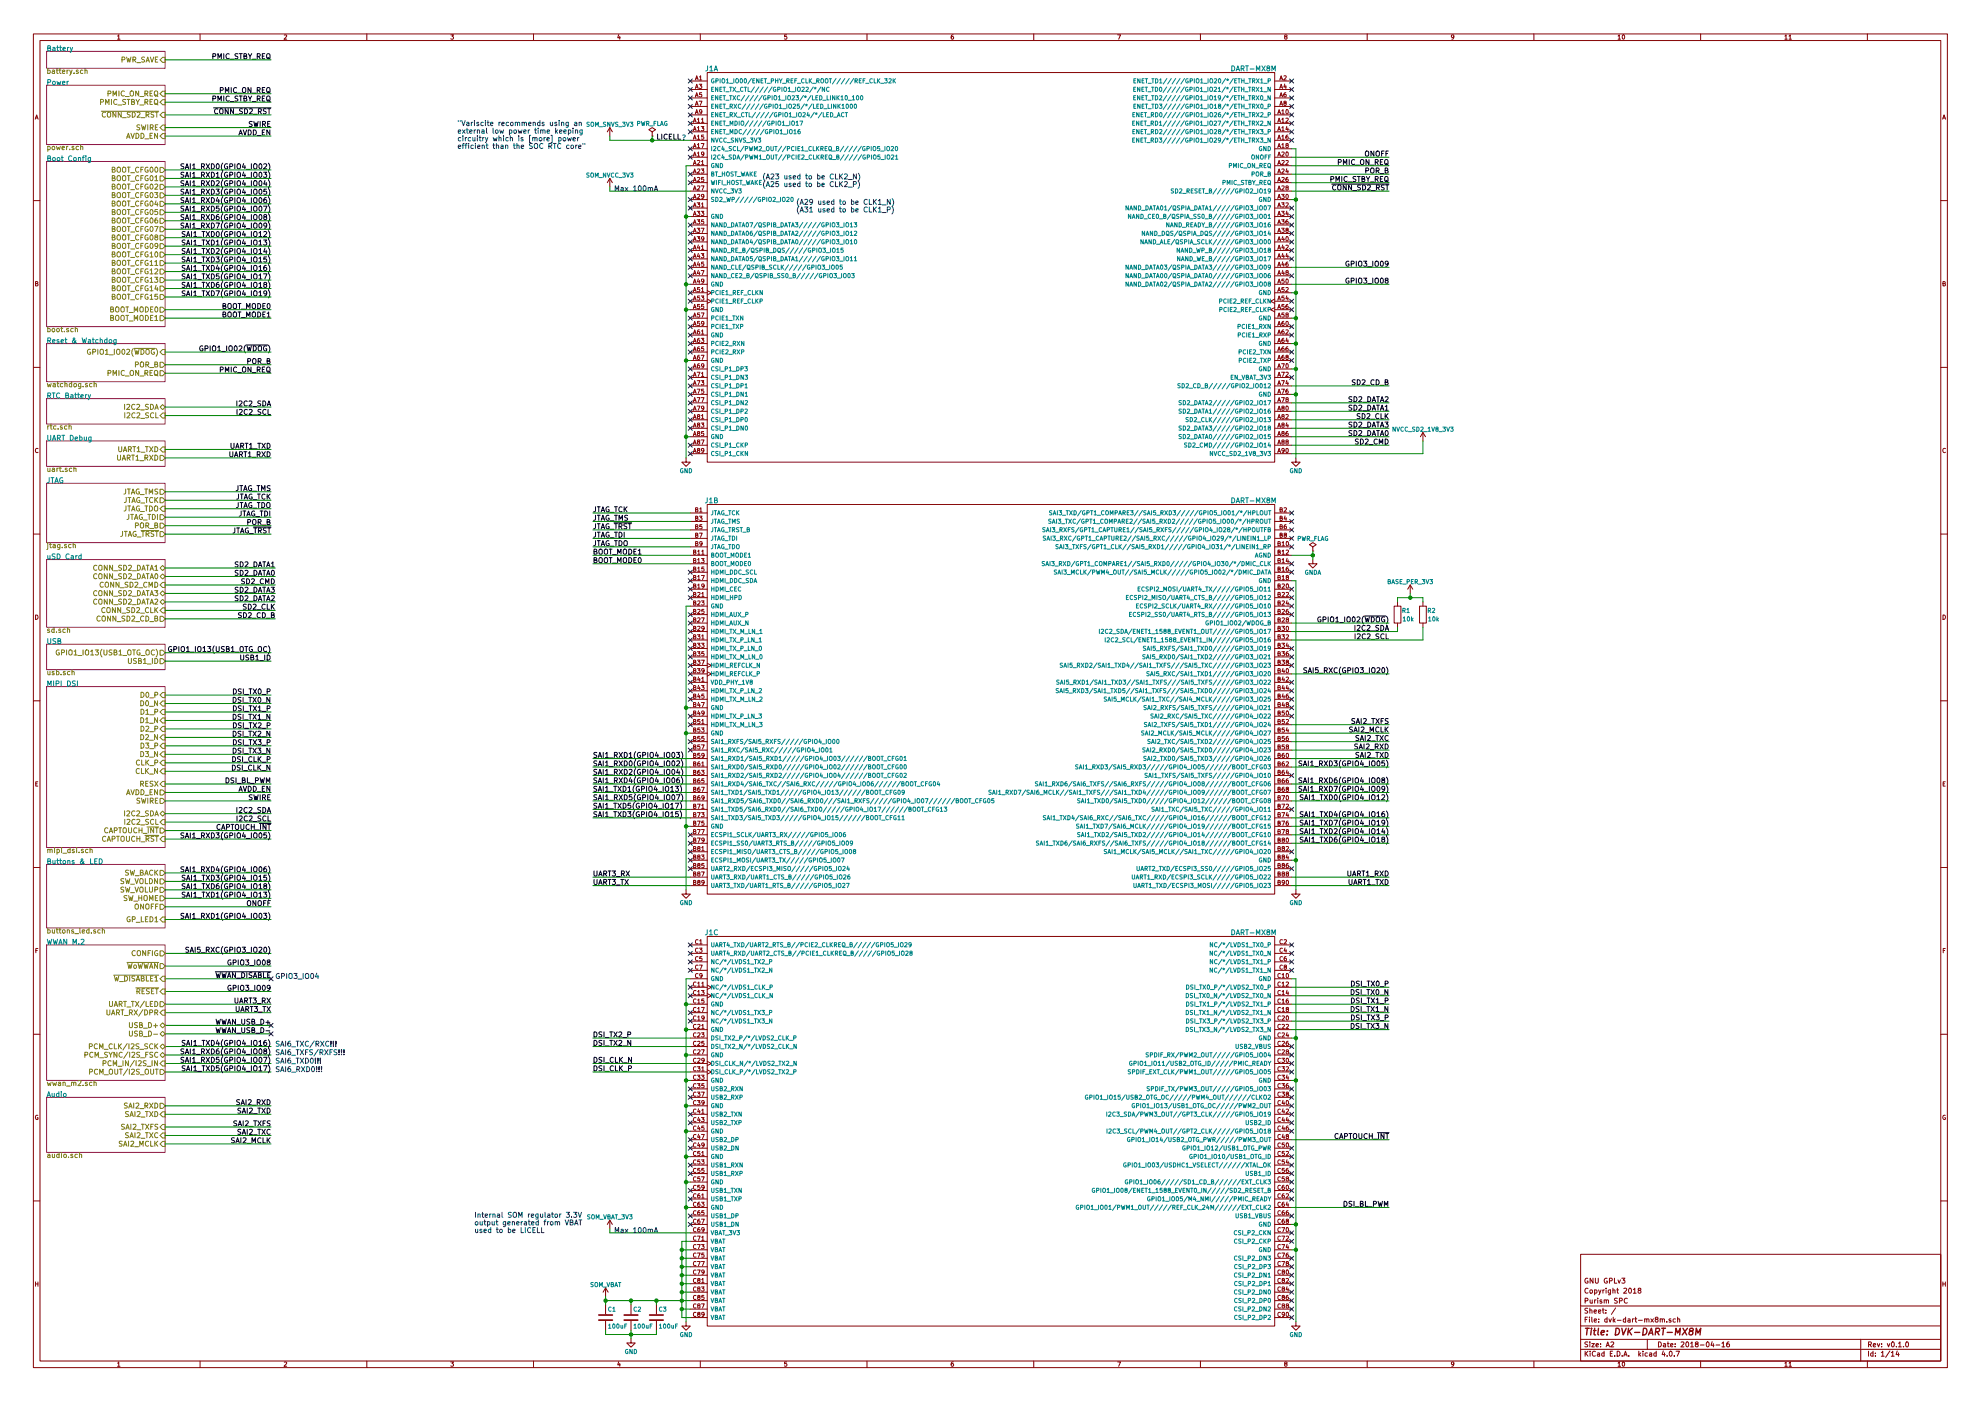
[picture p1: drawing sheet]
EESchema Schematic File Version 2
LIBS:power
LIBS:device
LIBS:switches
LIBS:relays
LIBS:motors
LIBS:transistors
LIBS:conn
LIBS:linear
LIBS:regul
LIBS:74xx
LIBS:cmos4000
LIBS:adc-dac
LIBS:memory
LIBS:xilinx
LIBS:microcontrollers
LIBS:dsp
LIBS:microchip
LIBS:analog_switches
LIBS:motorola
LIBS:texas
LIBS:intel
LIBS:audio
LIBS:interface
LIBS:digital-audio
LIBS:philips
LIBS:display
LIBS:cypress
LIBS:siliconi
LIBS:opto
LIBS:atmel
LIBS:contrib
LIBS:valves
LIBS:dvk-dart-mx8m
LIBS:dvk-dart-mx8m-cache
EELAYER 25 0
EELAYER END
$Descr A2 23386 16535
encoding utf-8
Sheet 1 14
Title "DVK-DART-MX8M"
Date "2018-04-16"
Rev "v0.1.0"
Comp "Purism SPC"
Comment1 "Copyright 2018"
Comment2 "GNU GPLv3"
Comment3 ""
Comment4 ""
$EndDescr
$Comp
L DART-MX8M J1
U 1 1
P 11700 3150
F 0 "J1" H 8400 5500 60  0000 C CNN
F 1 "DART-MX8M" H 14800 5500 60  0000 C CNN
F 2 "" H 10150 5550 60  0001 C CNN
F 3 "" H 10150 5550 60  0001 C CNN
	1    11700 3150
	1    0    0    -1  
$EndComp
$Comp
L DART-MX8M J1
U 3 1
P 11700 13350
F 0 "J1" H 8400 15700 60  0000 C CNN
F 1 "DART-MX8M" H 14800 15700 60  0000 C CNN
F 2 "" H 10150 15750 60  0001 C CNN
F 3 "" H 10150 15750 60  0001 C CNN
	3    11700 13350
	1    0    0    -1  
$EndComp
$Comp
L GND #PWR01
U 1 1
P 8100 10500
F 0 "#PWR01" H 8100 10250 50  0001 C CNN
F 1 "GND" H 8100 10350 50  0000 C CNN
F 2 "" H 8100 10500 50  0001 C CNN
F 3 "" H 8100 10500 50  0001 C CNN
	1    8100 10500
	1    0    0    -1  
$EndComp
$Comp
L GND #PWR02
U 1 1
P 8100 5400
F 0 "#PWR02" H 8100 5150 50  0001 C CNN
F 1 "GND" H 8100 5250 50  0000 C CNN
F 2 "" H 8100 5400 50  0001 C CNN
F 3 "" H 8100 5400 50  0001 C CNN
	1    8100 5400
	1    0    0    -1  
$EndComp
$Comp
L GND #PWR03
U 1 1
P 15300 5400
F 0 "#PWR03" H 15300 5150 50  0001 C CNN
F 1 "GND" H 15300 5250 50  0000 C CNN
F 2 "" H 15300 5400 50  0001 C CNN
F 3 "" H 15300 5400 50  0001 C CNN
	1    15300 5400
	1    0    0    -1  
$EndComp
$Comp
L GND #PWR04
U 1 1
P 15300 10500
F 0 "#PWR04" H 15300 10250 50  0001 C CNN
F 1 "GND" H 15300 10350 50  0000 C CNN
F 2 "" H 15300 10500 50  0001 C CNN
F 3 "" H 15300 10500 50  0001 C CNN
	1    15300 10500
	1    0    0    -1  
$EndComp
$Comp
L GNDA #PWR05
U 1 1
P 15500 6600
F 0 "#PWR05" H 15500 6350 50  0001 C CNN
F 1 "GNDA" H 15500 6450 50  0000 C CNN
F 2 "" H 15500 6600 50  0001 C CNN
F 3 "" H 15500 6600 50  0001 C CNN
	1    15500 6600
	1    0    0    -1  
$EndComp
$Comp
L GND #PWR06
U 1 1
P 8100 15600
F 0 "#PWR06" H 8100 15350 50  0001 C CNN
F 1 "GND" H 8100 15450 50  0000 C CNN
F 2 "" H 8100 15600 50  0001 C CNN
F 3 "" H 8100 15600 50  0001 C CNN
	1    8100 15600
	1    0    0    -1  
$EndComp
$Comp
L GND #PWR07
U 1 1
P 15300 15600
F 0 "#PWR07" H 15300 15350 50  0001 C CNN
F 1 "GND" H 15300 15450 50  0000 C CNN
F 2 "" H 15300 15600 50  0001 C CNN
F 3 "" H 15300 15600 50  0001 C CNN
	1    15300 15600
	1    0    0    -1  
$EndComp
$Comp
L SOM_VBAT #PWR08
U 1 1
P 7150 15300
F 0 "#PWR08" H 7150 15150 50  0001 C CNN
F 1 "SOM_VBAT" H 7150 15440 50  0000 C CNN
F 2 "" H 7150 15300 50  0001 C CNN
F 3 "" H 7150 15300 50  0001 C CNN
	1    7150 15300
	1    0    0    -1  
$EndComp
$Comp
L SOM_VBAT_3V3 #PWR09
U 1 1
P 7200 14500
F 0 "#PWR09" H 7200 14350 50  0001 C CNN
F 1 "SOM_VBAT_3V3" H 7200 14640 50  0000 C CNN
F 2 "" H 7200 14500 50  0001 C CNN
F 3 "" H 7200 14500 50  0001 C CNN
	1    7200 14500
	1    0    0    -1  
$EndComp
NoConn ~ 8150 950 
NoConn ~ 8150 1050
NoConn ~ 8150 1150
NoConn ~ 8150 1250
NoConn ~ 8150 1350
NoConn ~ 8150 1450
NoConn ~ 8150 1550
NoConn ~ 8150 1750
NoConn ~ 8150 1850
NoConn ~ 8150 2050
NoConn ~ 8150 2150
NoConn ~ 8150 2350
NoConn ~ 8150 2450
NoConn ~ 8150 2650
NoConn ~ 8150 2750
NoConn ~ 8150 2850
NoConn ~ 8150 2950
NoConn ~ 8150 3050
NoConn ~ 8150 3150
NoConn ~ 8150 3250
NoConn ~ 8150 3450
NoConn ~ 8150 3550
NoConn ~ 8150 3750
NoConn ~ 8150 3850
NoConn ~ 8150 3950
NoConn ~ 8150 4050
NoConn ~ 8150 4150
NoConn ~ 8150 4350
NoConn ~ 8150 4450
NoConn ~ 8150 4550
NoConn ~ 8150 4650
NoConn ~ 8150 4750
NoConn ~ 8150 4850
NoConn ~ 8150 4950
NoConn ~ 8150 5050
NoConn ~ 8150 5250
NoConn ~ 8150 5350
NoConn ~ 15250 950 
NoConn ~ 15250 1050
NoConn ~ 15250 1150
NoConn ~ 15250 1250
NoConn ~ 15250 1350
NoConn ~ 15250 1450
NoConn ~ 15250 1550
NoConn ~ 15250 1650
NoConn ~ 15250 2450
NoConn ~ 15250 2550
NoConn ~ 15250 2650
NoConn ~ 15250 2750
NoConn ~ 15250 2850
NoConn ~ 15250 2950
NoConn ~ 15250 3050
NoConn ~ 15250 3250
NoConn ~ 15250 3550
NoConn ~ 15250 3650
NoConn ~ 15250 3850
NoConn ~ 15250 3950
NoConn ~ 15250 4150
NoConn ~ 15250 4250
NoConn ~ 15250 4450
NoConn ~ 8150 6750
NoConn ~ 8150 6850
NoConn ~ 8150 6950
NoConn ~ 8150 7050
NoConn ~ 15250 6050
NoConn ~ 15250 6150
NoConn ~ 15250 6250
NoConn ~ 15250 6350
NoConn ~ 15250 6450
NoConn ~ 15250 6650
NoConn ~ 15250 6750
NoConn ~ 15250 6950
NoConn ~ 15250 7050
NoConn ~ 15250 7150
NoConn ~ 15250 7250
NoConn ~ 15250 7650
NoConn ~ 15250 7750
NoConn ~ 15250 7850
NoConn ~ 15250 8050
NoConn ~ 15250 8150
NoConn ~ 15250 8250
NoConn ~ 15250 9150
NoConn ~ 15250 9550
NoConn ~ 15250 10050
NoConn ~ 15250 10250
NoConn ~ 8150 7250
NoConn ~ 8150 7350
NoConn ~ 8150 7450
NoConn ~ 8150 7550
NoConn ~ 8150 7650
NoConn ~ 8150 7750
NoConn ~ 8150 7850
NoConn ~ 8150 7950
NoConn ~ 8150 8050
NoConn ~ 8150 8150
NoConn ~ 8150 8250
NoConn ~ 8150 8450
NoConn ~ 8150 8550
NoConn ~ 8150 8750
NoConn ~ 8150 8850
NoConn ~ 8150 9850
NoConn ~ 8150 9950
NoConn ~ 8150 10050
NoConn ~ 8150 10150
NoConn ~ 8150 10250
NoConn ~ 8150 11150
NoConn ~ 8150 11250
NoConn ~ 8150 11450
NoConn ~ 8150 11650
NoConn ~ 8150 11750
NoConn ~ 8150 11950
NoConn ~ 8150 12050
NoConn ~ 8150 12850
NoConn ~ 8150 12950
NoConn ~ 8150 13150
NoConn ~ 8150 13250
NoConn ~ 8150 13450
NoConn ~ 8150 13550
NoConn ~ 8150 13750
NoConn ~ 8150 13850
NoConn ~ 8150 14050
NoConn ~ 8150 14150
NoConn ~ 8150 14350
NoConn ~ 8150 14450
NoConn ~ 15250 11150
NoConn ~ 15250 11250
NoConn ~ 15250 11350
NoConn ~ 15250 11450
NoConn ~ 15250 12350
NoConn ~ 15250 12450
NoConn ~ 15250 12550
NoConn ~ 15250 12650
NoConn ~ 15250 12850
NoConn ~ 15250 12950
NoConn ~ 15250 13050
NoConn ~ 15250 13150
NoConn ~ 15250 13250
NoConn ~ 15250 13350
NoConn ~ 15250 13550
NoConn ~ 15250 13650
NoConn ~ 15250 13750
NoConn ~ 15250 13850
NoConn ~ 15250 13950
NoConn ~ 15250 14050
NoConn ~ 15250 14150
NoConn ~ 15250 14350
NoConn ~ 15250 14550
NoConn ~ 15250 14650
NoConn ~ 15250 14850
NoConn ~ 15250 14950
NoConn ~ 15250 15050
NoConn ~ 15250 15150
NoConn ~ 15250 15250
NoConn ~ 15250 15350
NoConn ~ 15250 15450
NoConn ~ 15250 15550
$Comp
L PWR_FLAG #FLG010
U 1 1
P 15500 6500
F 0 "#FLG010" H 15500 6575 50  0001 C CNN
F 1 "PWR_FLAG" H 15500 6650 50  0000 C CNN
F 2 "" H 15500 6500 50  0001 C CNN
F 3 "" H 15500 6500 50  0001 C CNN
	1    15500 6500
	1    0    0    -1  
$EndComp
$Sheet
S 550  600  1400 200 
U 5ABE5061
F0 "Battery" 60
F1 "battery.sch" 60
F2 "PWR_SAVE" I R 1950 700 60 
$EndSheet
$Comp
L SOM_SNVS_3V3 #PWR011
U 1 1
P 7200 1600
F 0 "#PWR011" H 7200 1450 50  0001 C CNN
F 1 "SOM_SNVS_3V3" H 7200 1740 50  0000 C CNN
F 2 "" H 7200 1600 50  0001 C CNN
F 3 "" H 7200 1600 50  0001 C CNN
	1    7200 1600
	1    0    0    -1  
$EndComp
$Sheet
S 550  1000 1400 700 
U 5AC540E7
F0 "Power" 60
F1 "power.sch" 60
F2 "PMIC_ON_REQ" I R 1950 1100 60 
F3 "PMIC_STBY_REQ" I R 1950 1200 60 
F4 "~CONN_SD2_RST" I R 1950 1350 60 
F5 "SWIRE" I R 1950 1500 60 
F6 "AVDD_EN" I R 1950 1600 60 
$EndSheet
Text Label 7750 1650 0    60   ~ 0
LICELL
Text Notes 5400 1750 0    60   ~ 0
"Variscite recommends using an\nexternal low power time keeping\ncircuitry which is [more] power\nefficient than the SOC RTC core"
Text Label 3200 4800 2    60   ~ 0
I2C2_SDA
Text Label 3200 4900 2    60   ~ 0
I2C2_SCL
Text Label 16400 7450 2    60   ~ 0
I2C2_SDA
Text Label 16400 7550 2    60   ~ 0
I2C2_SCL
$Sheet
S 550  1900 1400 1950
U 5ACBD81C
F0 "Boot Config" 60
F1 "boot.sch" 60
F2 "BOOT_CFG00" O R 1950 2000 60 
F3 "BOOT_CFG01" O R 1950 2100 60 
F4 "BOOT_CFG02" O R 1950 2200 60 
F5 "BOOT_CFG03" O R 1950 2300 60 
F6 "BOOT_CFG04" O R 1950 2400 60 
F7 "BOOT_CFG05" O R 1950 2500 60 
F8 "BOOT_CFG06" O R 1950 2600 60 
F9 "BOOT_CFG07" O R 1950 2700 60 
F10 "BOOT_CFG08" O R 1950 2800 60 
F11 "BOOT_CFG09" O R 1950 2900 60 
F12 "BOOT_CFG10" O R 1950 3000 60 
F13 "BOOT_CFG11" O R 1950 3100 60 
F14 "BOOT_CFG12" O R 1950 3200 60 
F15 "BOOT_CFG13" O R 1950 3300 60 
F16 "BOOT_CFG14" O R 1950 3400 60 
F17 "BOOT_CFG15" O R 1950 3500 60 
F18 "BOOT_MODE0" O R 1950 3650 60 
F19 "BOOT_MODE1" O R 1950 3750 60 
$EndSheet
$Comp
L R R1
U 1 1
P 16500 7250
F 0 "R1" H 16600 7300 50  0000 C CNN
F 1 "10k" H 16625 7200 50  0000 C CNN
F 2 "" V 16430 7250 50  0001 C CNN
F 3 "" H 16500 7250 50  0001 C CNN
	1    16500 7250
	1    0    0    -1  
$EndComp
$Comp
L R R2
U 1 1
P 16800 7250
F 0 "R2" H 16900 7300 50  0000 C CNN
F 1 "10k" H 16925 7200 50  0000 C CNN
F 2 "" V 16730 7250 50  0001 C CNN
F 3 "" H 16800 7250 50  0001 C CNN
	1    16800 7250
	1    0    0    -1  
$EndComp
$Comp
L BASE_PER_3V3 #PWR012
U 1 1
P 16650 7000
F 0 "#PWR012" H 16650 6850 50  0001 C CNN
F 1 "BASE_PER_3V3" H 16650 7140 50  0000 C CNN
F 2 "" H 16650 7000 50  0001 C CNN
F 3 "" H 16650 7000 50  0001 C CNN
	1    16650 7000
	1    0    0    -1  
$EndComp
NoConn ~ 15250 8350
NoConn ~ 15250 8450
Text Label 3200 1100 2    60   ~ 0
PMIC_ON_REQ
Text Label 3200 1200 2    60   ~ 0
PMIC_STBY_REQ
Text Label 16400 1950 2    60   ~ 0
PMIC_ON_REQ
Text Label 16400 2150 2    60   ~ 0
PMIC_STBY_REQ
$Sheet
S 550  4050 1400 450 
U 5AC89E64
F0 "Reset & Watchdog" 60
F1 "watchdog.sch" 60
F2 "POR_B" O R 1950 4300 60 
F3 "PMIC_ON_REQ" O R 1950 4400 60 
F4 "GPIO1_IO02(~WDOG~)" I R 1950 4150 60 
$EndSheet
$Sheet
S 550  4700 1400 300 
U 5AC56093
F0 "RTC Battery" 60
F1 "rtc.sch" 60
F2 "I2C2_SDA" B R 1950 4800 60 
F3 "I2C2_SCL" I R 1950 4900 60 
$EndSheet
$Sheet
S 550  5200 1400 300 
U 5ACD5BC1
F0 "UART Debug" 60
F1 "uart.sch" 60
F2 "UART1_TXD" I R 1950 5300 60 
F3 "UART1_RXD" O R 1950 5400 60 
$EndSheet
$Sheet
S 550  5700 1400 700 
U 5ACE0382
F0 "JTAG" 60
F1 "jtag.sch" 60
F2 "JTAG_TMS" O R 1950 5800 60 
F3 "JTAG_TCK" O R 1950 5900 60 
F4 "JTAG_TDO" I R 1950 6000 60 
F5 "JTAG_TDI" O R 1950 6100 60 
F6 "POR_B" O R 1950 6200 60 
F7 "JTAG_~TRST" O R 1950 6300 60 
$EndSheet
$Sheet
S 550  6600 1400 800 
U 5AC9B567
F0 "uSD Card" 60
F1 "sd.sch" 60
F2 "CONN_SD2_DATA1" B R 1950 6700 60 
F3 "CONN_SD2_DATA0" B R 1950 6800 60 
F4 "CONN_SD2_CMD" I R 1950 6900 60 
F5 "CONN_SD2_DATA3" B R 1950 7000 60 
F6 "CONN_SD2_DATA2" B R 1950 7100 60 
F7 "CONN_SD2_CLK" I R 1950 7200 60 
F8 "CONN_SD2_CD_B" O R 1950 7300 60 
$EndSheet
$Sheet
S 550  7600 1400 300 
U 5ACF2B88
F0 "USB" 60
F1 "usb.sch" 60
F2 "GPIO1_IO13(USB1_OTG_OC)" O R 1950 7700 60 
F3 "USB1_ID" O R 1950 7800 60 
$EndSheet
$Sheet
S 550  8100 1400 1900
U 5AD62139
F0 "MIPI DSI" 60
F1 "mipi_dsi.sch" 60
F2 "D2_P" I R 1950 8600 60 
F3 "D2_N" I R 1950 8700 60 
F4 "D1_P" I R 1950 8400 60 
F5 "D1_N" I R 1950 8500 60 
F6 "CLK_P" I R 1950 9000 60 
F7 "CLK_N" I R 1950 9100 60 
F8 "D0_P" I R 1950 8200 60 
F9 "D0_N" I R 1950 8300 60 
F10 "D3_P" I R 1950 8800 60 
F11 "D3_N" I R 1950 8900 60 
F12 "I2C2_SDA" B R 1950 9600 60 
F13 "I2C2_SCL" I R 1950 9700 60 
F14 "CAPTOUCH_~INT" O R 1950 9800 60 
F15 "CAPTOUCH_~RST" I R 1950 9900 60 
F16 "AVDD_EN" O R 1950 9350 60 
F17 "SWIRE" O R 1950 9450 60 
F18 "RESX" I R 1950 9250 60 
$EndSheet
$Sheet
S 550  10200 1400 750 
U 5ACBE3AE
F0 "Buttons & LED" 60
F1 "buttons_led.sch" 60
F2 "SW_BACK" O R 1950 10300 60 
F3 "SW_VOLDN" O R 1950 10400 60 
F4 "SW_VOLUP" O R 1950 10500 60 
F5 "SW_HOME" O R 1950 10600 60 
F6 "ONOFF" O R 1950 10700 60 
F7 "GP_LED1" I R 1950 10850 60 
$EndSheet
$Sheet
S 550  12950 1400 650 
U 5ABE7AA4
F0 "Audio" 60
F1 "audio.sch" 60
F2 "SAI2_TXFS" I R 1950 13300 60 
F3 "SAI2_TXC" I R 1950 13400 60 
F4 "SAI2_MCLK" I R 1950 13500 60 
F5 "SAI2_RXD" O R 1950 13050 60 
F6 "SAI2_TXD" I R 1950 13150 60 
$EndSheet
Text Label 16400 8950 2    60   ~ 0
SAI2_TXD
Text Label 16400 8850 2    60   ~ 0
SAI2_RXD
Text Label 16400 8750 2    60   ~ 0
SAI2_TXC
Text Label 16400 8650 2    60   ~ 0
SAI2_MCLK
Text Label 16400 8550 2    60   ~ 0
SAI2_TXFS
Text Label 3200 13150 2    60   ~ 0
SAI2_TXD
Text Label 3200 13050 2    60   ~ 0
SAI2_RXD
Text Label 3200 13400 2    60   ~ 0
SAI2_TXC
Text Label 3200 13500 2    60   ~ 0
SAI2_MCLK
Text Label 3200 13300 2    60   ~ 0
SAI2_TXFS
$Comp
L SOM_NVCC_3V3 #PWR013
U 1 1
P 7200 2200
F 0 "#PWR013" H 7200 2050 50  0001 C CNN
F 1 "SOM_NVCC_3V3" H 7200 2340 50  0000 C CNN
F 2 "" H 7200 2200 50  0001 C CNN
F 3 "" H 7200 2200 50  0001 C CNN
	1    7200 2200
	1    0    0    -1  
$EndComp
Text Notes 9000 2200 0    60   ~ 0
(A23 used to be CLK2_N)\n(A25 used to be CLK2_P)
Text Notes 9400 2500 0    60   ~ 0
(A29 used to be CLK1_N)\n(A31 used to be CLK1_P)
Text Notes 8050 1650 0    60   ~ 0
?
Text Notes 5600 14550 0    60   ~ 0
Internal SOM regulator 3.3V\noutput generated from VBAT\nused to be LICELL
$Comp
L PWR_FLAG #FLG014
U 1 1
P 7700 1600
F 0 "#FLG014" H 7700 1675 50  0001 C CNN
F 1 "PWR_FLAG" H 7700 1750 50  0000 C CNN
F 2 "" H 7700 1600 50  0001 C CNN
F 3 "" H 7700 1600 50  0001 C CNN
	1    7700 1600
	1    0    0    -1  
$EndComp
Text Notes 7250 2250 0    60   ~ 0
Max 100mA 
Text Notes 7250 14550 0    60   ~ 0
Max 100mA 
Text Label 3200 4150 2    60   ~ 0
GPIO1_IO02(~WDOG~)
Text Label 3200 4300 2    60   ~ 0
POR_B
Text Label 3200 4400 2    60   ~ 0
PMIC_ON_REQ
Text Label 16400 7350 2    60   ~ 0
GPIO1_IO02(~WDOG~)
Text Label 16400 2050 2    60   ~ 0
POR_B
$Comp
L NVCC_SD2_1V8_3V3 #PWR015
U 1 1
P 16800 5200
F 0 "#PWR015" H 16800 5050 50  0001 C CNN
F 1 "NVCC_SD2_1V8_3V3" H 16800 5340 50  0000 C CNN
F 2 "" H 16800 5200 50  0001 C CNN
F 3 "" H 16800 5200 50  0001 C CNN
	1    16800 5200
	1    0    0    -1  
$EndComp
Text Label 3200 1350 2    60   ~ 0
~CONN_SD2_RST
Text Label 16400 2250 2    60   ~ 0
~CONN_SD2_RST
Text Label 3200 700  2    60   ~ 0
PMIC_STBY_REQ
Text Label 3200 7700 2    60   ~ 0
GPIO1_IO13(USB1_OTG_OC)
Text Label 3200 7800 2    60   ~ 0
USB1_ID
Text Label 3250 6700 2    60   ~ 0
SD2_DATA1
Text Label 3250 6800 2    60   ~ 0
SD2_DATA0
Text Label 3250 6900 2    60   ~ 0
SD2_CMD
Text Label 3250 7000 2    60   ~ 0
SD2_DATA3
Text Label 3250 7100 2    60   ~ 0
SD2_DATA2
Text Label 3250 7200 2    60   ~ 0
SD2_CLK
Text Label 3250 7300 2    60   ~ 0
SD2_CD_B
Text Label 16400 4850 2    60   ~ 0
SD2_DATA1
Text Label 16400 5150 2    60   ~ 0
SD2_DATA0
Text Label 16400 5250 2    60   ~ 0
SD2_CMD
Text Label 16400 5050 2    60   ~ 0
SD2_DATA3
Text Label 16400 4750 2    60   ~ 0
SD2_DATA2
Text Label 16400 4950 2    60   ~ 0
SD2_CLK
Text Label 16400 4550 2    60   ~ 0
SD2_CD_B
$Comp
L C C1
U 1 1
P 7150 15550
F 0 "C1" H 7175 15650 50  0000 L CNN
F 1 "100uF" H 7175 15450 50  0000 L CNN
F 2 "" H 7188 15400 50  0001 C CNN
F 3 "" H 7150 15550 50  0001 C CNN
	1    7150 15550
	1    0    0    -1  
$EndComp
$Comp
L GND #PWR016
U 1 1
P 7450 15800
F 0 "#PWR016" H 7450 15550 50  0001 C CNN
F 1 "GND" H 7450 15650 50  0000 C CNN
F 2 "" H 7450 15800 50  0001 C CNN
F 3 "" H 7450 15800 50  0001 C CNN
	1    7450 15800
	1    0    0    -1  
$EndComp
$Comp
L C C2
U 1 1
P 7450 15550
F 0 "C2" H 7475 15650 50  0000 L CNN
F 1 "100uF" H 7475 15450 50  0000 L CNN
F 2 "" H 7488 15400 50  0001 C CNN
F 3 "" H 7450 15550 50  0001 C CNN
	1    7450 15550
	1    0    0    -1  
$EndComp
$Comp
L C C3
U 1 1
P 7750 15550
F 0 "C3" H 7775 15650 50  0000 L CNN
F 1 "100uF" H 7775 15450 50  0000 L CNN
F 2 "" H 7788 15400 50  0001 C CNN
F 3 "" H 7750 15550 50  0001 C CNN
	1    7750 15550
	1    0    0    -1  
$EndComp
Text Label 16400 10350 2    60   ~ 0
UART1_RXD
Text Label 16400 10450 2    60   ~ 0
UART1_TXD
Text Label 3200 5300 2    60   ~ 0
UART1_TXD
Text Label 3200 5400 2    60   ~ 0
UART1_RXD
Text Label 3200 2000 2    60   ~ 0
SAI1_RXD0(GPIO4_IO02)
Text Label 3200 2100 2    60   ~ 0
SAI1_RXD1(GPIO4_IO03)
Text Label 3200 2200 2    60   ~ 0
SAI1_RXD2(GPIO4_IO04)
Text Label 3200 2300 2    60   ~ 0
SAI1_RXD3(GPIO4_IO05)
Text Label 3200 2400 2    60   ~ 0
SAI1_RXD4(GPIO4_IO06)
Text Label 3200 2500 2    60   ~ 0
SAI1_RXD5(GPIO4_IO07)
Text Label 3200 2600 2    60   ~ 0
SAI1_RXD6(GPIO4_IO08)
Text Label 3200 2700 2    60   ~ 0
SAI1_RXD7(GPIO4_IO09)
Text Label 3200 2800 2    60   ~ 0
SAI1_TXD0(GPIO4_IO12)
Text Label 3200 2900 2    60   ~ 0
SAI1_TXD1(GPIO4_IO13)
Text Label 3200 3000 2    60   ~ 0
SAI1_TXD2(GPIO4_IO14)
Text Label 3200 3100 2    60   ~ 0
SAI1_TXD3(GPIO4_IO15)
Text Label 3200 3200 2    60   ~ 0
SAI1_TXD4(GPIO4_IO16)
Text Label 3200 3300 2    60   ~ 0
SAI1_TXD5(GPIO4_IO17)
Text Label 3200 3400 2    60   ~ 0
SAI1_TXD6(GPIO4_IO18)
Text Label 3200 3500 2    60   ~ 0
SAI1_TXD7(GPIO4_IO19)
Text Label 7000 8950 0    60   ~ 0
SAI1_RXD1(GPIO4_IO03)
Text Label 7000 9050 0    60   ~ 0
SAI1_RXD0(GPIO4_IO02)
Text Label 7000 9150 0    60   ~ 0
SAI1_RXD2(GPIO4_IO04)
Text Label 7000 9250 0    60   ~ 0
SAI1_RXD4(GPIO4_IO06)
Text Label 7000 9350 0    60   ~ 0
SAI1_TXD1(GPIO4_IO13)
Text Label 7000 9450 0    60   ~ 0
SAI1_RXD5(GPIO4_IO07)
Text Label 7000 9550 0    60   ~ 0
SAI1_TXD5(GPIO4_IO17)
Text Label 7000 9650 0    60   ~ 0
SAI1_TXD3(GPIO4_IO15)
Text Label 16400 9050 2    60   ~ 0
SAI1_RXD3(GPIO4_IO05)
Text Label 16400 9250 2    60   ~ 0
SAI1_RXD6(GPIO4_IO08)
Text Label 16400 9350 2    60   ~ 0
SAI1_RXD7(GPIO4_IO09)
Text Label 16400 9450 2    60   ~ 0
SAI1_TXD0(GPIO4_IO12)
Text Label 16400 9650 2    60   ~ 0
SAI1_TXD4(GPIO4_IO16)
Text Label 16400 9750 2    60   ~ 0
SAI1_TXD7(GPIO4_IO19)
Text Label 16400 9850 2    60   ~ 0
SAI1_TXD2(GPIO4_IO14)
Text Label 16400 9950 2    60   ~ 0
SAI1_TXD6(GPIO4_IO18)
$Comp
L DART-MX8M J1
U 2 1
P 11700 8250
F 0 "J1" H 8400 10600 60  0000 C CNN
F 1 "DART-MX8M" H 14800 10600 60  0000 C CNN
F 2 "" H 10150 10650 60  0001 C CNN
F 3 "" H 10150 10650 60  0001 C CNN
	2    11700 8250
	1    0    0    -1  
$EndComp
Text Label 3200 3650 2    60   ~ 0
BOOT_MODE0
Text Label 3200 3750 2    60   ~ 0
BOOT_MODE1
Text Label 7000 6650 0    60   ~ 0
BOOT_MODE0
Text Label 7000 6550 0    60   ~ 0
BOOT_MODE1
Text Label 3200 10300 2    60   ~ 0
SAI1_RXD4(GPIO4_IO06)
Text Label 3200 10400 2    60   ~ 0
SAI1_TXD3(GPIO4_IO15)
Text Label 3200 10500 2    60   ~ 0
SAI1_TXD6(GPIO4_IO18)
Text Label 3200 10600 2    60   ~ 0
SAI1_TXD1(GPIO4_IO13)
Text Label 3200 10700 2    60   ~ 0
ONOFF
Text Label 3200 10850 2    60   ~ 0
SAI1_RXD1(GPIO4_IO03)
Text Label 16400 1850 2    60   ~ 0
ONOFF
Text Label 3200 5800 2    60   ~ 0
JTAG_TMS
Text Label 3200 5900 2    60   ~ 0
JTAG_TCK
Text Label 3200 6000 2    60   ~ 0
JTAG_TDO
Text Label 3200 6100 2    60   ~ 0
JTAG_TDI
Text Label 3200 6200 2    60   ~ 0
POR_B
Text Label 3200 6300 2    60   ~ 0
JTAG_~TRST
Text Label 7000 6150 0    60   ~ 0
JTAG_TMS
Text Label 7000 6050 0    60   ~ 0
JTAG_TCK
Text Label 7000 6450 0    60   ~ 0
JTAG_TDO
Text Label 7000 6350 0    60   ~ 0
JTAG_TDI
Text Label 7000 6250 0    60   ~ 0
JTAG_~TRST
NoConn ~ 8150 11350
Text Label 7000 12250 0    60   ~ 0
DSI_TX2_P
Text Label 7000 12350 0    60   ~ 0
DSI_TX2_N
Text Label 7000 12550 0    60   ~ 0
DSI_CLK_N
Text Label 7000 12650 0    60   ~ 0
DSI_CLK_P
Text Label 16400 11650 2    60   ~ 0
DSI_TX0_P
Text Label 16400 11750 2    60   ~ 0
DSI_TX0_N
Text Label 16400 11850 2    60   ~ 0
DSI_TX1_P
Text Label 16400 11950 2    60   ~ 0
DSI_TX1_N
Text Label 16400 12050 2    60   ~ 0
DSI_TX3_P
Text Label 16400 12150 2    60   ~ 0
DSI_TX3_N
Text Label 3200 1500 2    60   ~ 0
SWIRE
Text Label 3200 1600 2    60   ~ 0
AVDD_EN
Wire Wire Line
	8100 7150 8100 10500
Wire Wire Line
	8100 7150 8150 7150
Wire Wire Line
	8150 8350 8100 8350
Connection ~ 8100 8350
Wire Wire Line
	8150 8650 8100 8650
Connection ~ 8100 8650
Wire Wire Line
	8150 9750 8100 9750
Connection ~ 8100 9750
Wire Wire Line
	15300 1750 15300 5400
Wire Wire Line
	15300 1750 15250 1750
Wire Wire Line
	15250 2350 15300 2350
Connection ~ 15300 2350
Wire Wire Line
	15250 3450 15300 3450
Connection ~ 15300 3450
Wire Wire Line
	15250 3750 15300 3750
Connection ~ 15300 3750
Wire Wire Line
	15250 4050 15300 4050
Connection ~ 15300 4050
Wire Wire Line
	15250 4350 15300 4350
Connection ~ 15300 4350
Wire Wire Line
	15250 4650 15300 4650
Connection ~ 15300 4650
Wire Wire Line
	8100 5150 8150 5150
Wire Wire Line
	8100 4250 8150 4250
Connection ~ 8100 5150
Wire Wire Line
	8100 3650 8150 3650
Connection ~ 8100 4250
Wire Wire Line
	8100 3350 8150 3350
Connection ~ 8100 3650
Wire Wire Line
	8100 2550 8150 2550
Connection ~ 8100 3350
Wire Wire Line
	8100 1950 8150 1950
Connection ~ 8100 2550
Wire Wire Line
	15300 6850 15300 10500
Wire Wire Line
	15300 6850 15250 6850
Wire Wire Line
	15300 10150 15250 10150
Connection ~ 15300 10150
Wire Wire Line
	15250 6550 15500 6550
Wire Wire Line
	15500 6500 15500 6600
Wire Wire Line
	8100 11550 8100 15600
Wire Wire Line
	8100 11550 8150 11550
Wire Wire Line
	8150 11850 8100 11850
Connection ~ 8100 11850
Wire Wire Line
	8150 12150 8100 12150
Connection ~ 8100 12150
Wire Wire Line
	8150 12450 8100 12450
Connection ~ 8100 12450
Wire Wire Line
	8150 12750 8100 12750
Connection ~ 8100 12750
Wire Wire Line
	8150 13050 8100 13050
Connection ~ 8100 13050
Wire Wire Line
	8150 13350 8100 13350
Connection ~ 8100 13350
Wire Wire Line
	8150 13650 8100 13650
Connection ~ 8100 13650
Wire Wire Line
	8150 13950 8100 13950
Connection ~ 8100 13950
Wire Wire Line
	8150 14250 8100 14250
Connection ~ 8100 14250
Wire Wire Line
	15300 11550 15300 15600
Wire Wire Line
	15300 11550 15250 11550
Wire Wire Line
	15250 12250 15300 12250
Connection ~ 15300 12250
Wire Wire Line
	15250 12750 15300 12750
Connection ~ 15300 12750
Wire Wire Line
	15250 14450 15300 14450
Connection ~ 15300 14450
Wire Wire Line
	15250 14750 15300 14750
Connection ~ 15300 14750
Wire Wire Line
	7150 15300 7150 15400
Wire Wire Line
	8050 14650 8050 15550
Wire Wire Line
	8050 14650 8150 14650
Wire Wire Line
	8150 14750 8050 14750
Connection ~ 8050 14750
Wire Wire Line
	8150 14850 8050 14850
Connection ~ 8050 14850
Wire Wire Line
	8150 14950 8050 14950
Connection ~ 8050 14950
Wire Wire Line
	8150 15050 8050 15050
Connection ~ 8050 15050
Connection ~ 8050 15150
Connection ~ 8050 15250
Connection ~ 8050 15350
Connection ~ 8050 15450
Wire Wire Line
	8150 15150 8050 15150
Wire Wire Line
	8150 15250 8050 15250
Wire Wire Line
	7150 15350 8150 15350
Wire Wire Line
	8050 15450 8150 15450
Wire Wire Line
	7200 14550 8150 14550
Wire Wire Line
	7200 14550 7200 14500
Connection ~ 15500 6550
Wire Wire Line
	8100 1950 8100 5400
Wire Wire Line
	7200 1650 8150 1650
Wire Wire Line
	7200 1650 7200 1600
Wire Wire Line
	1950 4800 3200 4800
Wire Wire Line
	1950 4900 3200 4900
Wire Wire Line
	15250 7450 16500 7450
Wire Wire Line
	15250 7550 16800 7550
Wire Wire Line
	16500 7450 16500 7400
Wire Wire Line
	16800 7550 16800 7400
Wire Wire Line
	16500 7100 16500 7050
Wire Wire Line
	16500 7050 16800 7050
Wire Wire Line
	16800 7050 16800 7100
Wire Wire Line
	16650 7050 16650 7000
Connection ~ 16650 7050
Wire Wire Line
	1950 700  3200 700 
Wire Wire Line
	3200 1100 1950 1100
Wire Wire Line
	3200 1200 1950 1200
Wire Wire Line
	15250 1950 16400 1950
Wire Wire Line
	15250 2150 16400 2150
Wire Wire Line
	16400 8950 15250 8950
Wire Wire Line
	16400 8850 15250 8850
Wire Wire Line
	16400 8750 15250 8750
Wire Wire Line
	16400 8550 15250 8550
Wire Wire Line
	16400 8650 15250 8650
Wire Wire Line
	3200 13150 1950 13150
Wire Wire Line
	3200 13050 1950 13050
Wire Wire Line
	3200 13400 1950 13400
Wire Wire Line
	1950 13300 3200 13300
Wire Wire Line
	3200 13500 1950 13500
Wire Wire Line
	7200 2200 7200 2250
Wire Wire Line
	7200 2250 8150 2250
Wire Wire Line
	7700 1600 7700 1650
Connection ~ 7700 1650
Wire Wire Line
	1950 4150 3200 4150
Wire Wire Line
	1950 4300 3200 4300
Wire Wire Line
	1950 4400 3200 4400
Wire Wire Line
	15250 7350 16400 7350
Wire Wire Line
	15250 2050 16400 2050
Wire Wire Line
	15250 5350 16800 5350
Wire Wire Line
	16800 5350 16800 5200
Wire Wire Line
	1950 1350 3200 1350
Wire Wire Line
	15250 2250 16400 2250
Wire Wire Line
	1950 7700 3200 7700
Wire Wire Line
	1950 7800 3200 7800
Wire Wire Line
	1950 6700 3250 6700
Wire Wire Line
	1950 6800 3250 6800
Wire Wire Line
	1950 6900 3250 6900
Wire Wire Line
	1950 7000 3250 7000
Wire Wire Line
	1950 7100 3250 7100
Wire Wire Line
	1950 7200 3250 7200
Wire Wire Line
	1950 7300 3250 7300
Wire Wire Line
	15250 4850 16400 4850
Wire Wire Line
	15250 5150 16400 5150
Wire Wire Line
	15250 5250 16400 5250
Wire Wire Line
	15250 5050 16400 5050
Wire Wire Line
	15250 4750 16400 4750
Wire Wire Line
	15250 4950 16400 4950
Wire Wire Line
	15250 4550 16400 4550
Wire Wire Line
	8050 15550 8150 15550
Connection ~ 7150 15350
Wire Wire Line
	7150 15700 7150 15750
Wire Wire Line
	7150 15750 7750 15750
Wire Wire Line
	7750 15750 7750 15700
Wire Wire Line
	7450 15700 7450 15800
Connection ~ 7450 15750
Wire Wire Line
	7450 15400 7450 15350
Connection ~ 7450 15350
Wire Wire Line
	7750 15400 7750 15350
Connection ~ 7750 15350
Wire Wire Line
	15250 10350 16400 10350
Wire Wire Line
	15250 10450 16400 10450
Wire Wire Line
	1950 5300 3200 5300
Wire Wire Line
	1950 5400 3200 5400
Wire Wire Line
	1950 2000 3200 2000
Wire Wire Line
	1950 2100 3200 2100
Wire Wire Line
	1950 2200 3200 2200
Wire Wire Line
	1950 2300 3200 2300
Wire Wire Line
	1950 2400 3200 2400
Wire Wire Line
	1950 2500 3200 2500
Wire Wire Line
	1950 2600 3200 2600
Wire Wire Line
	1950 2700 3200 2700
Wire Wire Line
	1950 2800 3200 2800
Wire Wire Line
	1950 2900 3200 2900
Wire Wire Line
	1950 3000 3200 3000
Wire Wire Line
	1950 3100 3200 3100
Wire Wire Line
	1950 3200 3200 3200
Wire Wire Line
	1950 3300 3200 3300
Wire Wire Line
	1950 3400 3200 3400
Wire Wire Line
	1950 3500 3200 3500
Wire Wire Line
	15250 9050 16400 9050
Wire Wire Line
	15250 9250 16400 9250
Wire Wire Line
	15250 9350 16400 9350
Wire Wire Line
	15250 9450 16400 9450
Wire Wire Line
	15250 9650 16400 9650
Wire Wire Line
	15250 9750 16400 9750
Wire Wire Line
	15250 9850 16400 9850
Wire Wire Line
	15250 9950 16400 9950
Wire Wire Line
	8150 8950 7000 8950
Wire Wire Line
	8150 9050 7000 9050
Wire Wire Line
	8150 9150 7000 9150
Wire Wire Line
	8150 9250 7000 9250
Wire Wire Line
	8150 9350 7000 9350
Wire Wire Line
	8150 9450 7000 9450
Wire Wire Line
	8150 9550 7000 9550
Wire Wire Line
	8150 9650 7000 9650
Wire Wire Line
	1950 3650 3200 3650
Wire Wire Line
	1950 3750 3200 3750
Wire Wire Line
	8150 6550 7000 6550
Wire Wire Line
	8150 6650 7000 6650
Wire Wire Line
	1950 10300 3200 10300
Wire Wire Line
	1950 10400 3200 10400
Wire Wire Line
	1950 10500 3200 10500
Wire Wire Line
	1950 10600 3200 10600
Wire Wire Line
	1950 10700 3200 10700
Wire Wire Line
	1950 10850 3200 10850
Wire Wire Line
	15250 1850 16400 1850
Wire Wire Line
	1950 5800 3200 5800
Wire Wire Line
	1950 5900 3200 5900
Wire Wire Line
	1950 6000 3200 6000
Wire Wire Line
	1950 6100 3200 6100
Wire Wire Line
	1950 6200 3200 6200
Wire Wire Line
	1950 6300 3200 6300
Wire Wire Line
	8150 6150 7000 6150
Wire Wire Line
	8150 6050 7000 6050
Wire Wire Line
	8150 6450 7000 6450
Wire Wire Line
	8150 6350 7000 6350
Wire Wire Line
	8150 6250 7000 6250
Wire Wire Line
	7000 12250 8150 12250
Wire Wire Line
	7000 12350 8150 12350
Wire Wire Line
	7000 12550 8150 12550
Wire Wire Line
	7000 12650 8150 12650
Wire Wire Line
	15250 11650 16400 11650
Wire Wire Line
	15250 11750 16400 11750
Wire Wire Line
	15250 11850 16400 11850
Wire Wire Line
	15250 11950 16400 11950
Wire Wire Line
	15250 12050 16400 12050
Wire Wire Line
	15250 12150 16400 12150
Wire Wire Line
	1950 1500 3200 1500
Wire Wire Line
	1950 1600 3200 1600
Wire Wire Line
	1950 8200 3200 8200
Wire Wire Line
	1950 8300 3200 8300
Wire Wire Line
	1950 8400 3200 8400
Wire Wire Line
	1950 8500 3200 8500
Wire Wire Line
	1950 8600 3200 8600
Wire Wire Line
	1950 8700 3200 8700
Wire Wire Line
	1950 8800 3200 8800
Wire Wire Line
	1950 8900 3200 8900
Wire Wire Line
	1950 9000 3200 9000
Wire Wire Line
	1950 9100 3200 9100
Wire Wire Line
	1950 9250 3200 9250
Wire Wire Line
	1950 9350 3200 9350
Wire Wire Line
	1950 9450 3200 9450
Wire Wire Line
	1950 9600 3200 9600
Wire Wire Line
	1950 9700 3200 9700
Wire Wire Line
	1950 9800 3200 9800
Wire Wire Line
	1950 9900 3200 9900
Text Label 3200 9350 2    60   ~ 0
AVDD_EN
Text Label 3200 9450 2    60   ~ 0
SWIRE
Text Label 3200 9600 2    60   ~ 0
I2C2_SDA
Text Label 3200 9700 2    60   ~ 0
I2C2_SCL
Text Label 3200 8600 2    60   ~ 0
DSI_TX2_P
Text Label 3200 8700 2    60   ~ 0
DSI_TX2_N
Text Label 3200 9100 2    60   ~ 0
DSI_CLK_N
Text Label 3200 9000 2    60   ~ 0
DSI_CLK_P
Text Label 3200 8200 2    60   ~ 0
DSI_TX0_P
Text Label 3200 8300 2    60   ~ 0
DSI_TX0_N
Text Label 3200 8400 2    60   ~ 0
DSI_TX1_P
Text Label 3200 8500 2    60   ~ 0
DSI_TX1_N
Text Label 3200 8800 2    60   ~ 0
DSI_TX3_P
Text Label 3200 8900 2    60   ~ 0
DSI_TX3_N
Text Label 3200 9250 2    60   ~ 0
DSI_BL_PWM
Text Label 16400 14250 2    60   ~ 0
DSI_BL_PWM
Wire Wire Line
	15250 14250 16400 14250
Text Label 3200 9800 2    60   ~ 0
CAPTOUCH_~INT
Text Label 3200 9900 2    60   ~ 0
SAI1_RXD3(GPIO4_IO05)
Text Label 16400 13450 2    60   ~ 0
CAPTOUCH_~INT
Wire Wire Line
	15250 13450 16400 13450
Wire Wire Line
	1950 11250 3200 11250
Text Label 3200 11250 2    60   ~ 0
SAI5_RXC(GPIO3_IO20)
Wire Wire Line
	1950 11850 3200 11850
Wire Wire Line
	1950 11950 3200 11950
Text Label 3200 11850 2    60   ~ 0
UART3_RX
Text Label 3200 11950 2    60   ~ 0
UART3_TX
Wire Wire Line
	8150 10350 7000 10350
Wire Wire Line
	8150 10450 7000 10450
Text Label 7000 10350 0    60   ~ 0
UART3_RX
Text Label 7000 10450 0    60   ~ 0
UART3_TX
Wire Wire Line
	1950 11400 3200 11400
Wire Wire Line
	1950 12100 3200 12100
Wire Wire Line
	1950 12200 3200 12200
Text Label 3200 12100 2    60   ~ 0
WWAN_USB_D+
Text Label 3200 12200 2    60   ~ 0
WWAN_USB_D-
NoConn ~ 3200 12100
NoConn ~ 3200 12200
Wire Wire Line
	1950 12350 3200 12350
Wire Wire Line
	1950 12450 3200 12450
Wire Wire Line
	1950 12550 3200 12550
Wire Wire Line
	1950 12650 3200 12650
Wire Wire Line
	1950 11550 3200 11550
Text Label 3200 11550 2    60   ~ 0
~WWAN_DISABLE
NoConn ~ 3200 11550
Wire Wire Line
	1950 11700 3200 11700
Text Label 3200 11700 2    60   ~ 0
GPIO3_IO09
Text Notes 3250 11550 0    60   ~ 0
GPIO3_IO04
Text Label 3200 11400 2    60   ~ 0
GPIO3_IO08
Text Label 16400 3350 2    60   ~ 0
GPIO3_IO08
Wire Wire Line
	15250 3350 16400 3350
Text Label 16400 3150 2    60   ~ 0
GPIO3_IO09
Wire Wire Line
	15250 3150 16400 3150
Text Label 16400 7950 2    60   ~ 0
SAI5_RXC(GPIO3_IO20)
Wire Wire Line
	15250 7950 16400 7950
$Sheet
S 550  11150 1400 1600
U 5ACD5EDE
F0 "WWAN M.2" 60
F1 "wwan_m2.sch" 60
F2 "CONFIG" O R 1950 11250 60 
F3 "UART_TX/LED" O R 1950 11850 60 
F4 "UART_RX/DPR" I R 1950 11950 60 
F5 "~WoWWAN" O R 1950 11400 60 
F6 "USB_D+" B R 1950 12100 60 
F7 "USB_D-" B R 1950 12200 60 
F8 "~W_DISABLE1" I R 1950 11550 60 
F9 "~RESET" I R 1950 11700 60 
F10 "PCM_SYNC/I2S_FSC" B R 1950 12450 60 
F11 "PCM_CLK/I2S_SCK" B R 1950 12350 60 
F12 "PCM_IN/I2S_IN" I R 1950 12550 60 
F13 "PCM_OUT/I2S_OUT" O R 1950 12650 60 
$EndSheet
Text Label 3200 12550 2    60   ~ 0
SAI1_RXD5(GPIO4_IO07)
Text Notes 3250 12550 0    60   ~ 0
SAI6_TXD0!!!
Text Label 3200 12650 2    60   ~ 0
SAI1_TXD5(GPIO4_IO17)
Text Notes 3250 12650 0    60   ~ 0
SAI6_RXD0!!!
Text Label 3200 12450 2    60   ~ 0
SAI1_RXD6(GPIO4_IO08)
Text Notes 3250 12450 0    60   ~ 0
SAI6_TXFS/RXFS!!!
Text Label 3200 12350 2    60   ~ 0
SAI1_TXD4(GPIO4_IO16)
Text Notes 3250 12350 0    60   ~ 0
SAI6_TXC/RXC!!!
$EndSCHEMATC
